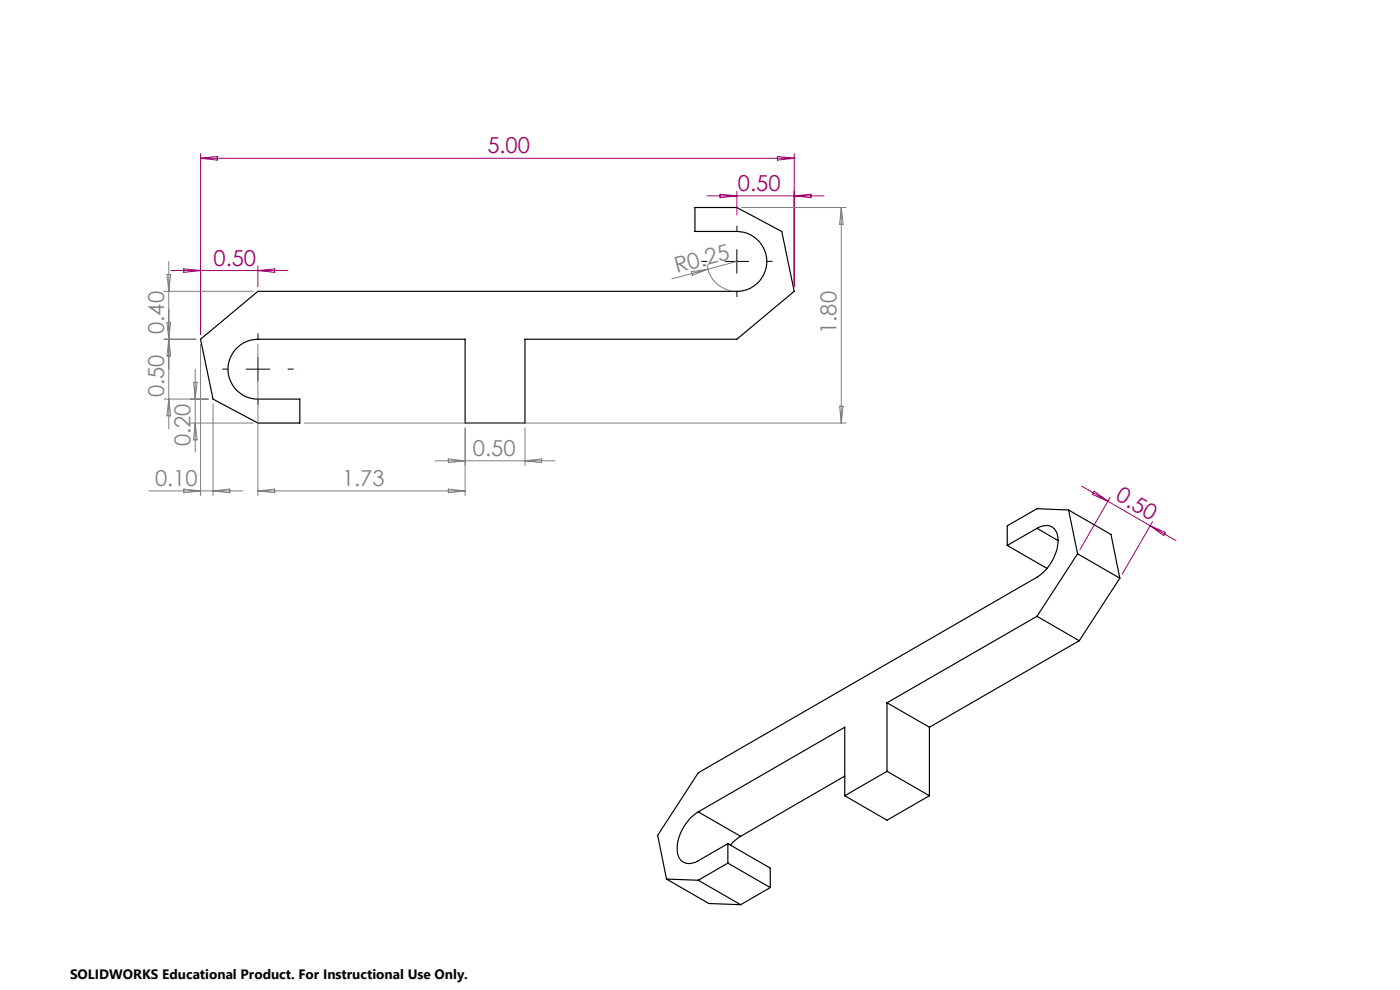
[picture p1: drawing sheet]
<svg xmlns="http://www.w3.org/2000/svg" width="297mm" height="210mm" viewBox="0 0 297 210" stroke-linecap="round" stroke-linejoin="round" font-family="sans-serif">
<g fill="none" stroke="#000" stroke-width=".25">
<path d="M42.5 72l12.2-10.2h101.6a6.4 6.4 0 0 0 6.4-6.4 6.4 6.4 0 0 0-6.4-6.3h-8.9v-5.1h8.9l9.5 5.1 2.7 12.7-12.2 10.2h-44.9v17.7h-12.7v-17.7h-44a6.3 6.3 0 0 0-6.3 6.3 6.3 6.3 0 0 0 6.3 6.4h8.9v5h-8.9l-9.5-5zM213.7 115.7l8.4 4.9M220 112.1a2.75 2.75 0 0 1 3.9 .5 6.6 6.6 0 0 1-.6 6.1l-1.2 1.9-2.1 1.8-71.9 41.5-8.6 13.3 1.9 9.3M220 112.1l-6.3 3.6M220 112.1l4.5 2.6M226.7 108.2l-6.7-.3-6.3 3.6v4.2M226.7 108.2l1.9 9.3M226.7 108.2l9 5.2 1.9 9.3M228.6 117.5l-8.6 13.2M228.6 117.5l9 5.2M220 130.7l-31.8 18.4M220 130.7l9 5.2"/>
<path d="M229 135.9l-31.8 18.4M237.6 122.7l-8.6 13.2M188.2 149.1v14.5M188.2 149.1l9 5.2M197.2 154.3v14.5M148.1 172.2a9.5 9.5 0 0 0-4.3 8.9 2.58 2.58 0 0 0 3.8 1.8l6.8-3.9M148.1 172.2l9 5.2M154.4 179v4.1M154.4 179l9 5.1v4.2M157.1 177.4l-1.6 1.2-.5 .7M179.2 168.8v-14.5l-31.1 17.9M179.2 168.8l9 5.2 9-5.2"/>
<path d="M179.2 164.6l-22.1 12.8M188.2 163.6l-9 5.2M188.2 163.6l9 5.2M141.4 186.5l6.7 .2M141.4 186.5l9 5.2 6.7 .2M148.1 186.7l9 5.2M154.4 183.1l-6.3 3.6M154.4 183.1l9 5.2M163.4 188.3l-6.3 3.6"/>
</g>
<g fill="none" stroke="#808080" stroke-width=".21">
<path d="M35.4 58.2h.8l-.4 3.6zM35.8 55.4v35.6M146.6 57.6l3.6-.5-3.3 1.3zM150 56.1a6.4 6.4 0 0 0 5.3 5.6M150.2 57.1l-7.7 2.1M156.3 55.4l-6.1 1.7M157.3 44h22.2M178.5 44v45.7M178.5 44l.4 3.6h-.8zM34.8 72h6.8M34.8 61.8h18.9M35.4 68.4l.8 7.1h-.8l.8-7.1z"/>
<path d="M41.4 78.3v17.6M42.5 73v32.1M54.7 73v32.1M34.8 84.7h9.4M35.8 84.7l.4 3.5h-.8zM40.4 89.7h13.3M41.1 81.1h.7l-.4 3.6zM41.4 89.7l.4 3.6h-.7zM45.2 85.7v19.4M64.6 89.7h114.9M92.3 97.7h25.4M95.1 97.4l3.6 .3-3.6 .4z"/>
<path d="M98.7 90.8v14.3M111.4 90.8v7.9M111.4 97.7l3.5-.3v.7zM178.1 86.2h.8l-.4 3.5zM31.6 104.1h19.9M39 103.7l3.5 .4-3.5 .4zM45.2 104.1l3.6-.4v.8zM54.7 104.1h44M54.7 104.1l3.6-.4v.8zM95.1 103.7l3.6 .4-3.6 .4z"/>
</g>
<path d="M151.3 55.4h-3.8M156.3 50.4v-3.8M161.3 55.4h3.9M49.7 78.3h-3.8M54.7 73.3v-3.9M59.7 78.3h3.9M156.3 60.4v3.9M54.7 83.3v3.8" fill="none" stroke="#000" stroke-width=".21" stroke-dasharray="15.2 1.3 1.3 1.3" stroke-dashoffset="15.2" stroke-linecap="butt"/>
<path d="M153.8 55.4h5M156.3 52.9v5.1M52.2 78.3h5M54.7 75.8v5" fill="none" stroke="#000" stroke-width=".21"/>
<g fill="none" stroke="#a0006e" stroke-width=".21">
<path d="M42.5 32.6v38.4M42.5 33.6h126M42.5 33.6l3.6-.4v.8zM164.9 33.2l3.6 .4-3.6 .4zM168.5 32.6v28.2M36.2 57.4h24.9M39 57l3.5 .4-3.5 .4zM54.7 56.4v4.4M54.7 57.4l3.6-.4v.8zM150 41.5h24.8M152.8 41.2l3.5 .3-3.5 .4zM156.3 40.6v5"/>
<path d="M168.5 41.5l3.5-.3v.7zM229.5 103.1l20 11.6M232.1 104.2l2.9 2.1-3.3-1.4zM235.5 105.5l-6.4 11.1M244 111.5l3.3 1.5-.4 .6zM244.5 110.7l-6.4 11.1"/>
</g>
<g font-size="4.7" fill="#a0006e">
<text x="103.4" y="32.5">5.00</text>
<text x="156.5" y="40.5">0.50</text>
<text x="45.3" y="56.4">0.50</text>
<text x="236.4" y="105.9" transform="rotate(30 236.4 105.9)">0.50</text>
</g>
<g font-size="4.7" fill="#808080">
<text x="143.6" y="58" transform="rotate(-15 143.6 58)">R0.25</text>
<text x="34.8" y="70.8" transform="rotate(-90 34.8 70.8)">0.40</text>
<text x="177.5" y="70.8" transform="rotate(-90 177.5 70.8)">1.80</text>
<text x="34.8" y="84.2" transform="rotate(-90 34.8 84.2)">0.50</text>
<text x="40.4" y="94.6" transform="rotate(-90 40.4 94.6)">0.20</text>
<text x="100.3" y="96.7">0.50</text>
<text x="32.9" y="103.1">0.10</text>
<text x="72.6" y="103.1">1.73</text>
</g>
<text font-size="2.9" x="14.9" y="207.6">SOLIDWORKS Educational Product. For Instructional Use Only.</text>
</svg>
